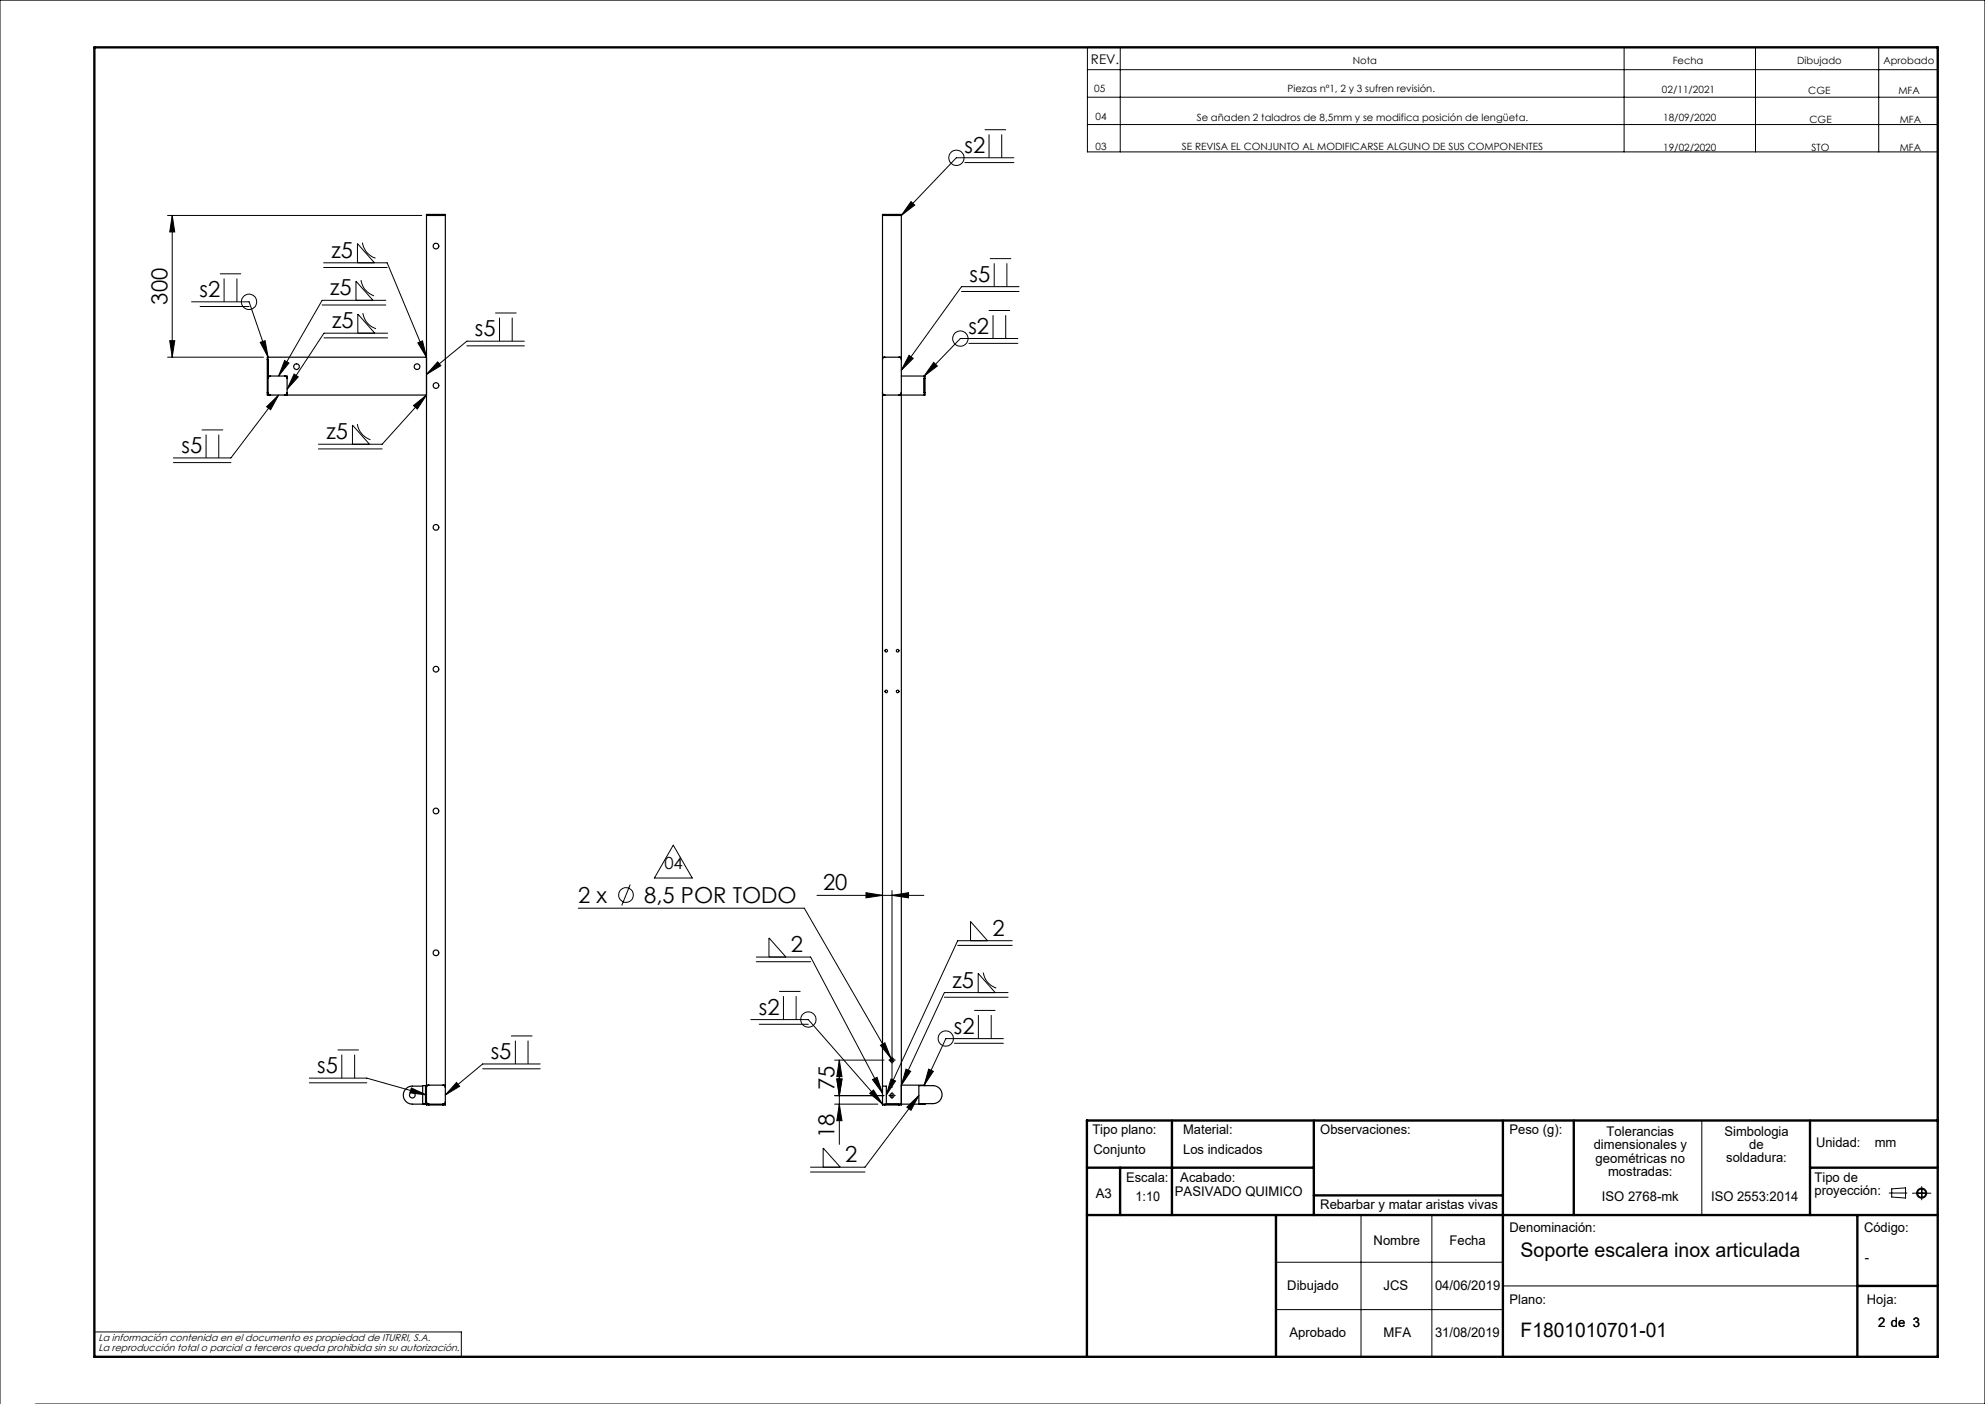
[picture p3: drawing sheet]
<svg xmlns="http://www.w3.org/2000/svg" width="420mm" height="297mm" viewBox="0 0 420 297" stroke-linecap="round" stroke-linejoin="round" font-family="sans-serif">
<g fill="none" stroke="#000" stroke-width=".21">
<path d="M230.1 10h179.9v22.1h-179.9zM230.1 14.7h179.9M237 10v22.1M343.6 10v22.1M371.4 10v22.1M397.5 10v22.1M204.2 34.4h10.3M208.4 27.4h4.5M209.3 28.4v5M211.9 28.4v5M214.5 33.4h-12.1l-11.7 12.2M230.1 20.6h179.9"/>
<path d="M230.1 26.3h179.9M35.5 45.6h53.8M36.4 45.6v30M36.4 45.6l.6 3.5h-1.1zM46.5 57.9h4.5M47.4 58.9v4.9M50.1 58.9v4.9M68.5 55.6h13.4l8.3 20M68.5 56.6h13.4M75.6 55.6v-4.1l3.6 4.1M76.4 59.3a4.1 4.1 0 0 0 2.7 3.3M76.7 51.3a4 4 0 0 0 2.7 3.3"/>
<path d="M192.8 42.6l.7 .8-2.8 2.2zM209.4 54.7h4.6M210.4 55.7v4.9M213 55.7v4.9M35.5 75.6h20.2M35.9 72.1h1.1l-.6 3.5zM40.5 63.8h12.2l4 11.8M42.3 64.8h10.4M55.1 72.4l1-.3 .6 3.5zM60.2 76.3l.9 .5-2.2 2.7zM62.2 79.1l.9 .6-2.4 2.6zM68.2 64.5h13.4"/>
<path d="M68.5 71.5h13.5M75.3 63.5v-4l3.6 4M75.7 70.5v-4.1l3.6 4.1M76.8 66.2a4.1 4.1 0 0 0 2.8 3.3M81.6 63.5h-13.4l-9.3 16M82 70.5h-13.5l-7.8 11.8M88.4 72.5l1-.4 .8 3.5zM92.6 76.5l.7 .9-3.1 1.8zM98.8 73.2h12.1M104.8 66.2h4.5M105.7 67.2v5M108.4 67.2v5"/>
<path d="M110.9 72.2h-12.1l-8.6 7M192.3 75.2l.9 .6-2.5 2.5zM197.6 76.7l.7 .7-2.8 2.1zM203.4 61.7h12.2M205 72.6h10.4M209.2 65.7h4.5M210.1 66.7v4.9M212.8 66.7v4.9M215.4 71.6h-12.2l-7.7 7.9M215.6 60.6h-12.2l-12.7 17.7M36.7 97.9h12.2M42.7 90.9h4.5"/>
<path d="M43.6 91.9v5M46.3 91.9v5M56.4 86l2.5-2.4-1.6 3.1zM58.9 83.6l-10 13.3h-12.2M67.4 95h13.5M74.6 94v-4.1l3.6 4.1M75.6 89.7a4.1 4.1 0 0 0 2.8 3.3M87.5 85.8l2.7-2.2-1.9 2.9zM90.2 83.6l-9.3 10.4h-13.5M142.5 178.8l4 6.9h-8zM122.3 192.1h47.9l18.3 31.8M133.3 187.1l-1.7 4.5"/>
<path d="M172.9 189.4h22.6M183.2 188.8l3.5 .6-3.5 .5zM188.7 189.4l3.5-.6v1.1zM188.7 188.4v41.7M202.6 200h11.6M205.4 199v-4.1l3.6 4.1M214.2 199h-11.6l-15.1 32.6M108.1 219.1h4.5M158.9 215.7h12.1l15.7 17.9M160 202.5h11.5l15.2 28.7M160 203.4h11.5M160.7 216.7h10.3"/>
<path d="M162.7 202.5v-4.1l3.6 4.1M164.9 209.7h4.5M165.8 210.7v5M168.5 210.7v5M199.8 211h13.5M206.1 213.7h4.5M207 210v-4.1l3.6 4.1M207 214.7v5M208 205.7a4.1 4.1 0 0 0 2.8 3.3M209.7 214.7v5M212.3 219.7h-12.2l-4.6 9.8M213.3 210h-13.5l-9.1 19.5"/>
<path d="M65.4 228.1h12.2l12.6 3.5M65.4 229.1h12.2M71.4 222.1h4.5M72.3 223.1v5M75 223.1v5M87 230.1l3.2 1.5-3.5-.4zM96.6 229l.7 .8-3.1 1.8zM102.1 226.1h12.2M109 220.1v5M111.7 220.1v5M114.3 225.1h-12.2l-7.9 6.5M176.6 231.8h10.4"/>
<path d="M176.6 233.6h9.1M176.6 224.3h10.4M177.1 228.2h1.1l-.6 3.6zM177.6 224.3l.6 3.4h-1.1zM177.6 233.6l.6 3.5h-1.1zM177.6 224.3v17.8M184 231.3l.8-.7 1.9 3zM184.6 228.4l1-.5 1.1 3.3zM186.3 221.1l.9-.5 1.3 3.3zM188.5 224.3h.5M188.5 231.8h.5M188.5 228.2l1 .5-2 2.9z"/>
<path d="M188.5 223.9l.4 .7M188.7 231.5v.5M191.7 226.2l1 .4-2 2.9zM191.9 234.2l2.5-2.5-1.6 3.2zM194.4 231.7l-11.4 15.2h-11.5M196.5 226.2l1 .4-2 2.9zM201.9 220.7h10.4M360.1 237v20M171.5 247.9h11.5M174.2 246.9v-4.1l3.6 4.1M288 257v30M303 257v30"/>
<path d="M399.7 252.4h3.8M400.3 251.5l2.9-.2v2.1l-2.9-.2zM404.6 252.4h4M406.6 251v2.8M270 267h48M270 277h48M318 272h75M0 297v-297h420v297h-412.5M20 281.8h77.6v5.2"/>
<circle cx="202.4" cy="33.4" r="1.62"/>
<circle cx="52.7" cy="63.9" r="1.62"/>
<circle cx="203.2" cy="71.6" r="1.62"/>
<circle cx="132.5" cy="189.3" r="1.55"/>
<circle cx="171" cy="215.7" r="1.63"/>
<circle cx="200.1" cy="219.7" r="1.61"/>
<circle cx="406.6" cy="252.4" r=".86"/>
<circle cx="406.6" cy="252.4" r="1.07"/>
</g>
<g fill="none" stroke="#000" stroke-width=".5">
<path d="M20 10h390v277h-390zM248 237v20M278 237v20M318 237v50M333 237v20M383 237v20M410 237h-180v50M230 257h180M230 247h48M237 247v10M270 257v30M278 252.9h40"/>
<path d="M383 247h27M393 257v30M393 272h17"/>
</g>
<path d="M188.2 224.2h-.1M188.2 231.7h-.1M188.7 223.7v-.1M188.7 224.7v.2M188.7 231.2v-.1M188.7 232.2v.2M189.2 224.2h.2M189.2 231.7h.2" fill="none" stroke="#000" stroke-width=".21" stroke-dasharray="15.2 1.3 1.3 1.3"/>
<g fill="#000">
<path d="M186.3 221.1l.9-.5 1.3 3.3z"/>
<path d="M35.9 72.1h1.1l-.6 3.5zM36.4 45.6l.6 3.5h-1.1zM177.6 233.6l.6 3.5h-1.1zM177.1 228.2h1.1l-.6 3.6z"/>
<path d="M60.2 76.3l.9 .5-2.2 2.7zM62.2 79.1l.9 .6-2.4 2.6zM56.4 86l2.5-2.4-1.6 3.1zM88.4 72.5l1-.4 .8 3.5zM87.5 85.8l2.7-2.2-1.9 2.9zM87 230.1l3.2 1.5-3.5-.4zM96.6 229l.7 .8-3.1 1.8zM92.6 76.5l.7 .9-3.1 1.8zM55.1 72.4l1-.3 .6 3.5zM192.3 75.2l.9 .6-2.5 2.5zM197.6 76.7l.7 .7-2.8 2.1zM191.7 226.2l1 .4-2 2.9zM196.5 226.2l1 .4-2 2.9zM184 231.3l.8-.7 1.9 3zM192.8 42.6l.7 .8-2.8 2.2zM191.9 234.2l2.5-2.5-1.6 3.2zM184.6 228.4l1-.5 1.1 3.3zM188.5 228.2l1 .5-2 2.9z"/>
<path d="M188.7 189.4l3.5-.6v1.1zM183.2 188.8l3.5 .6-3.5 .5z"/>
<path d="M177.6 224.3l.6 3.4h-1.1zM177.1 228.2h1.1l-.6 3.6z"/>
</g>
<g fill="none" stroke="#000" stroke-width=".25">
<path d="M90.2 45.6h4M90.7 45.4h-.5v184.5M90.7 45.4v.2M90.7 45.4h3M93.7 45.4h.5v188.3h-.5M93.7 45.4v.2M186.7 45.6h4M187.2 45.4h-.5v184.4M187.2 45.4h3M187.2 45.4v.2M190.2 45.4h.5v188.3h-.5M190.2 45.4v.2"/>
<path d="M56.6 76.1v7M56.6 76.1h.1M56.7 79.5h4v4.1M56.7 75.6v8M57.2 79.5l-.3 .2-.2 .3M60.3 79.5l.3 .2 .1 .3M90.2 75.6h-33.6v.5M186.7 75.6h4M187.2 75.6l-.3 .1-.2 .4M190.2 75.6l.4 .1 .1 .4M190.7 79.5h5v.5M195.5 79.5v4.1"/>
<path d="M56.6 83.1v.5h33.6M56.6 83.1l.6 .5M60.7 83.1l-.1 .3-.3 .2M186.7 83.1l.2 .3 .3 .2M190.7 83.1l-.1 .3-.4 .2M195.5 83.1h.2M195.5 80h.2M195.7 83.1v.5h-9M195.7 80v3.1M89.4 229.8h-2.2a1.91 1.91 0 0 0-1.9 1.9 1.91 1.91 0 0 0 1.9 1.9h7M90 229.7v3.8M90 229.7h-.6v3.8h.6"/>
<path d="M90 229.7l.2 .2M90.2 229.8h.1M90.2 229.9v3.4M90.2 233.3l-.2 .2M90.2 233.3v.4h.5M90.2 233.1l.5 .6M90.2 229.5h4M90.7 229.5l-.3 .2-.2 .3M90.7 233.7h3M93.7 229.5l.4 .2 .1 .3M94.2 233.1l-.5 .6M186.7 229.8h.8v3.8"/>
<path d="M186.7 229.8v3.8M186.7 233.6v.1h.5M187.2 233.7h3M187.2 233.6v.1M190.2 233.6v.1M190.7 229.5h5v.2M194.4 229.7h3a1.91 1.91 0 0 1 1.9 1.9 1.91 1.91 0 0 1-1.9 1.9h-3zM195.5 229.5v.2M195.5 233.5v.1M195.7 233.5v.1h-9"/>
<circle cx="92.2" cy="52" r=".61"/>
<circle cx="62.7" cy="77.6" r=".59"/>
<circle cx="88.2" cy="77.6" r=".61"/>
<circle cx="92.3" cy="81.6" r=".6"/>
<circle cx="92.2" cy="111.6" r=".61"/>
<circle cx="187.5" cy="137.7" r=".27"/>
<circle cx="189.9" cy="137.7" r=".27"/>
<circle cx="92.2" cy="141.5" r=".61"/>
<circle cx="187.5" cy="146.3" r=".27"/>
<circle cx="189.9" cy="146.3" r=".27"/>
<circle cx="92.3" cy="171.6" r=".6"/>
<circle cx="92.2" cy="201.6" r=".61"/>
<circle cx="87.2" cy="231.7" r=".61"/>
<circle cx="188.7" cy="224.3" r=".42"/>
<circle cx="188.7" cy="231.8" r=".43"/>
</g>
<g font-size="4.7">
<text x="204.1" y="32.3">s2</text>
<text x="70.2" y="54.5">z5</text>
<text x="205.1" y="59.6">s5</text>
<text x="35.4" y="64.4" transform="rotate(-90 35.4 64.4)">300</text>
<text x="42.2" y="62.8">s2</text>
<text x="69.9" y="62.5">z5</text>
<text x="70.2" y="69.5">z5</text>
<text x="100.5" y="71.1">s5</text>
<text x="204.9" y="70.6">s2</text>
<text x="38.4" y="95.8">s5</text>
<text x="69.1" y="92.9">z5</text>
<text x="122.3" y="191">2 x</text>
<text x="136.3" y="191">8,5 POR TODO</text>
<text x="174.2" y="188.4">20</text>
<text x="210" y="198">2</text>
<text x="167.3" y="201.4">2</text>
<text x="201.5" y="208.9">z5</text>
<text x="160.6" y="214.6">s2</text>
<text x="201.8" y="218.7">s2</text>
<text x="67.1" y="227">s5</text>
<text x="103.8" y="224">s5</text>
<text x="176.6" y="230.6" transform="rotate(-90 176.6 230.6)">75</text>
<text x="176.6" y="240.8" transform="rotate(-90 176.6 240.8)">18</text>
<text x="178.8" y="245.9">2</text>
</g>
<g font-size="4.2">
<text x="321.7" y="265.9">Soporte escalera inox articulada</text>
<text x="321.7" y="282.8">F1801010701-01</text>
</g>
<text font-size="3.5" x="140.6" y="183.8">04</text>
<g font-size="2.8">
<text x="230.8" y="13.6">REV.</text>
<text x="231.1" y="239.9">Tipo plano:</text>
<text x="250.3" y="239.9">Material:</text>
<text x="279.3" y="239.9">Observaciones:</text>
<text x="319.4" y="239.9">Peso (g):</text>
<text x="231.4" y="244.1">Conjunto</text>
<text x="250.3" y="244.1">Los indicados</text>
<text x="337.2" y="243.1">dimensionales y</text>
<text x="337.6" y="246">geométricas no</text>
<text x="339.9" y="240.3">Tolerancias</text>
<text x="364.9" y="240.2">Simbologia</text>
<text x="365.3" y="245.9">soldadura:</text>
<text x="370.1" y="243">de</text>
<text x="384.2" y="242.7">Unidad:</text>
<text x="396.7" y="242.7">mm</text>
<text x="238.3" y="250">Escala:</text>
<text x="249.7" y="250">Acabado:</text>
<text x="340.2" y="248.8">mostradas:</text>
<text x="383.9" y="250">Tipo de</text>
<text x="231.9" y="253.4">A3</text>
<text x="240.3" y="254">1:10</text>
<text x="248.6" y="253">PASIVADO QUIMICO</text>
<text x="279.3" y="255.7">Rebarbar y matar aristas vivas</text>
<text x="338.9" y="254">ISO 2768-mk</text>
<text x="362" y="254">ISO 2553:2014</text>
<text x="383.9" y="252.8">proyección:</text>
<text x="290.6" y="263.3">Nombre</text>
<text x="306.7" y="263.3">Fecha</text>
<text x="319.4" y="260.6">Denominación:</text>
<text x="394.4" y="260.6">Código:</text>
<text x="394.6" y="266.9">-</text>
<text x="272.4" y="273">Dibujado</text>
<text x="292.7" y="273">JCS</text>
<text x="303.6" y="273">04/06/2019</text>
<text x="319.4" y="275.8">Plano:</text>
<text x="395" y="275.8">Hoja:</text>
<text x="397.4" y="280.6">2 de 3</text>
<text x="272.8" y="282.8">Aprobado</text>
<text x="292.7" y="282.8">MFA</text>
<text x="303.6" y="282.8">31/08/2019</text>
</g>
<g font-size="2.1">
<text x="286.2" y="13.6">Nota</text>
<text x="353.9" y="13.6">Fecha</text>
<text x="380.3" y="13.6">Dibujado</text>
<text x="398.5" y="13.6">Aprobado</text>
<text x="231.5" y="19.4">05</text>
<text x="272.4" y="19.5">Piezas nº1, 2 y 3 sufren revisión.</text>
<text x="351.7" y="19.6">02/11/2021</text>
<text x="382.6" y="19.9">CGE</text>
<text x="401.7" y="19.9">MFA</text>
<text x="231.8" y="25.4">04</text>
<text x="253.2" y="25.5">Se añaden 2 taladros de 8,5mm y se modifica posición de lengüeta.</text>
<text x="351.9" y="25.6">18/09/2020</text>
<text x="382.9" y="25.9">CGE</text>
<text x="401.9" y="25.9">MFA</text>
<text x="231.8" y="31.8">03</text>
<text x="250.1" y="31.8">SE REVISA EL CONJUNTO AL MODIFICARSE ALGUNO DE SUS COMPONENTES</text>
<text x="351.9" y="31.9">19/02/2020</text>
<text x="383.3" y="31.9">STO</text>
<text x="401.9" y="31.9">MFA</text>
<text x="20.8" y="283.7">La información contenida en el documento es propiedad de ITURRI, S.A.</text>
<text x="20.8" y="285.7">La reproducción total o parcial a terceros queda prohibida sin su autorización.</text>
</g>
</svg>
